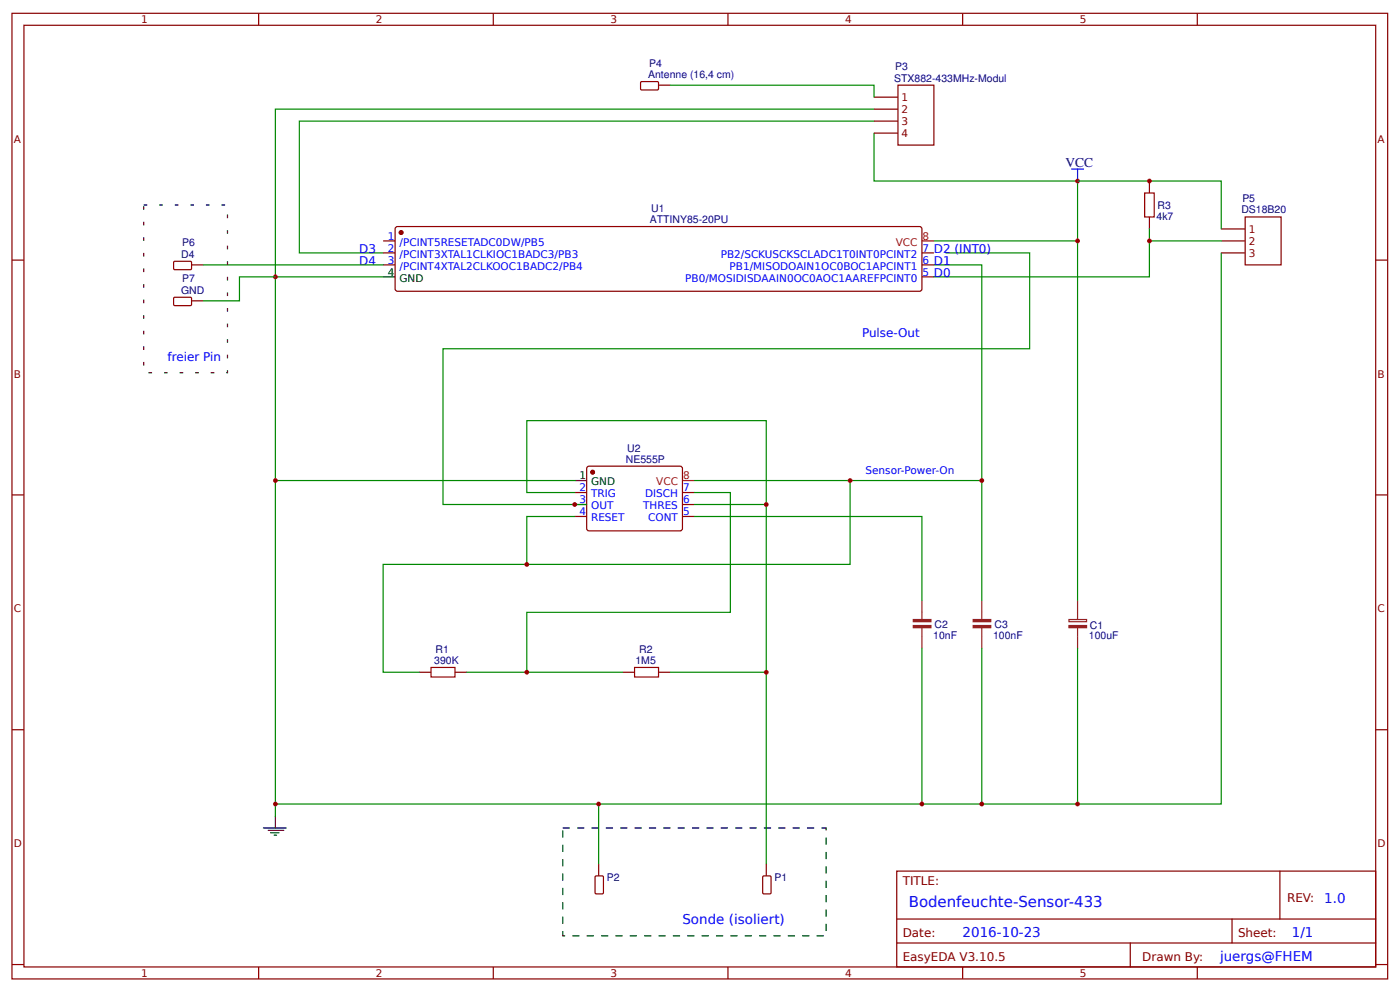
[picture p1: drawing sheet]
<svg xmlns="http://www.w3.org/2000/svg" width="312mm" height="221mm" viewBox="0 0 312 221" stroke-linecap="round" stroke-linejoin="round" font-family="sans-serif">
<g fill="none" stroke="#800" stroke-width=".27">
<path d="M2.7 3h306.4v214.9h-306.4zM5.3 5.6h301.1v209.7h-301.1zM57.6 3v2.6M109.9 3v2.6M162.2 3v2.6M214.4 3v2.6M266.7 3v2.6M2.7 57.9h2.6M85.3 53.6h2.7M85.3 56.3h2.7M85.3 59h2.7M88.1 50.7l.4-.3h116.3l.5 .3 .1 .3v13.3l-.3 .5h-.3h-116.3h-.2l-.3-.5z"/>
<path d="M205.4 56.3h2.6M205.4 59h2.6M306.4 57.9h2.7M205.4 61.6h2.6M2.7 110.2h2.6M128 109.6h2.7M128 112.3h2.7M128 115h2.7M130.9 103.8h20.9l.2 .5-.1 13.6-.4 .3-20.6-.1-.2-.5v-13.3zM152 109.6h2.7M152 112.3h2.7M152 115h2.7"/>
<path d="M306.4 110.2h2.7M93.3 149.6h2.7M101.3 149.6h2.7M138.7 149.6h2.7M146.7 149.6h2.7M2.7 162.4h2.6M306.4 162.4h2.7M199.8 193.9h106.6v21.4h-106.6zM285.1 193.9v10.7M2.7 214.7h2.6M57.6 215.3v2.6M109.9 215.3v2.6"/>
<path d="M162.2 215.3v2.6M199.8 204.6h106.6M199.8 209.9h106.6M214.4 215.3v2.6M251.8 209.9v5.4M266.7 215.3v2.6M274.4 204.6v5.3M306.4 214.7h2.7"/>
</g>
<g fill="#800" stroke="#800" stroke-width=".27">
<circle cx="89.3" cy="51.8" r=".4"/>
<circle cx="132" cy="105.1" r=".4"/>
</g>
<path d="M85.3 61.6h2.7M128 107h2.7M58.7 184.3h5M59.7 184.8h3.5M60.3 185.4h1.8M61.1 185.9h.5M61.3 181.6v2.7" fill="none" stroke="#000" stroke-width=".27"/>
<path d="M205.4 53.6h2.6M152 107h2.7" fill="none" stroke="#f00" stroke-width=".27"/>
<path d="M238.7 37.6h2.7M240 37.6v2.7" fill="none" stroke="#00f" stroke-width=".27"/>
<path d="M194.7 29.6v10.7h45.3v13.3h-32M240 53.6v80M85.3 61.6h-24v45.4h66.7M154.7 107h64v26.6M189.4 107v18.6h-72.1v-10.6h10.7M218.7 144.3v34.7M240 144.3v34.7h-178.7v2.6" fill="none" stroke="#080" stroke-width=".27"/>
<path d="M96 148.6h5.3v2.1h-5.3zM141.4 148.6h5.3v2.1h-5.3z" fill="none" stroke="#a00000" stroke-width=".27"/>
<path d="M205.4 133.6v4.3M205.4 139.8v4.5M218.7 133.6v4.3M218.7 139.8v4.5M238.1 137.9h3.9v.5h-3.9zM240 133.6v4.3M240 139.8v4.5" fill="none" stroke="#8d2323" stroke-width=".27"/>
<g fill="#8d2323" stroke="#8d2323" stroke-width=".27">
<path d="M203.4 139.2h4v.5h-4z"/>
<path d="M203.4 137.9h4v.5h-4z"/>
<path d="M216.8 139.2h3.9v.5h-3.9z"/>
<path d="M216.8 137.9h3.9v.5h-3.9z"/>
<path d="M238.1 139.2h3.9v.5h-3.9z"/>
</g>
<circle cx="218.7" cy="179" r=".53" fill="#c00"/>
<path d="M205.4 144.3v34.7" fill="none" stroke="#080" stroke-width=".27"/>
<circle cx="205.4" cy="179" r=".53" fill="#c00"/>
<path d="M128 109.6h-10.7v-16h53.4v18.7M154.7 115h50.7v18.6M154.7 112.3h16v37.3h-21.3M104 149.6h34.7" fill="none" stroke="#080" stroke-width=".27"/>
<circle cx="170.7" cy="112.3" r=".53" fill="#c00"/>
<path d="M154.7 109.6h8v26.7h-45.4v13.3" fill="none" stroke="#080" stroke-width=".27"/>
<circle cx="117.3" cy="149.6" r=".53" fill="#c00"/>
<path d="M210.7 56.3h18.7v21.3h-130.7v34.7h32M133.3 179v13.3" fill="none" stroke="#080" stroke-width=".27"/>
<path d="M132.6 195.1l.2-.1h1.4l.2 .1v3.6l-.1 .2-1.5 .1-.2-.1zM133.3 192.3v2.7M169.9 195.1l.3-.1h1.3l.2 .1 .1 3.6-.2 .2-1.4 .1-.3-.1zM170.7 192.3v2.7" fill="none" stroke="#800000" stroke-width=".27"/>
<circle cx="133.3" cy="179" r=".53" fill="#c00"/>
<path d="M170.7 149.6v42.7" fill="none" stroke="#080" stroke-width=".27"/>
<circle cx="170.7" cy="149.6" r=".53" fill="#c00"/>
<path d="M125.3 184.3h58.7v24h-58.7z" fill="none" stroke="#000" stroke-width=".27" stroke-dasharray="1.6 1.6" stroke-linecap="butt"/>
<circle cx="240" cy="40.3" r=".53" fill="#c00"/>
<path d="M194.7 27h-128v29.3h18.6" fill="none" stroke="#080" stroke-width=".27"/>
<circle cx="189.4" cy="107" r=".53" fill="#c00"/>
<path d="M208 59h10.7v48" fill="none" stroke="#080" stroke-width=".27"/>
<g fill="#c00">
<circle cx="218.7" cy="107" r=".53"/>
<circle cx="240" cy="53.6" r=".53"/>
</g>
<path d="M255 43h2.1v5.3h-2.1z" fill="none" stroke="#a00000" stroke-width=".27"/>
<path d="M256 40.3v2.7M256 48.3v2.7" fill="none" stroke="#800" stroke-width=".27"/>
<path d="M240 40.3h32v10.7M256 51v10.6h-48M272 56.3v122.7h-32" fill="none" stroke="#080" stroke-width=".27"/>
<circle cx="240" cy="179" r=".53" fill="#c00"/>
<path d="M200 19h8v13.3h-8zM194.7 21.6h5.3M194.7 24.3h5.3M194.7 27h5.3M194.7 29.6h5.3" fill="none" stroke="#800000" stroke-width=".27"/>
<path d="M194.7 24.3h-133.4v37.3" fill="none" stroke="#080" stroke-width=".27"/>
<circle cx="61.3" cy="61.6" r=".53" fill="#c00"/>
<path d="M142.8 18.2h3.8l.1 .2-.1 1.5-.2 .1h-3.6l-.1-.2v-1.4zM146.7 19h2.7M272 51h5.4M272 53.6h5.4M272 56.3h5.4M277.4 48.3h8v10.7h-8z" fill="none" stroke="#800000" stroke-width=".27"/>
<path d="M149.4 19h45.3v2.6M256 53.6h16" fill="none" stroke="#080" stroke-width=".27"/>
<circle cx="256" cy="53.6" r=".53" fill="#c00"/>
<path d="M38.8 58.2h3.7l.2 .2-.1 1.5-.2 .1h-3.6l-.1-.2v-1.4zM42.7 59h2.6M38.8 66.2h3.7l.2 .2-.1 1.5-.2 .1h-3.6l-.1-.2v-1.4zM42.7 67h2.6" fill="none" stroke="#800000" stroke-width=".27"/>
<path d="M45.3 59h40M61.3 61.6h-8v5.4h-8M61.3 107v72" fill="none" stroke="#080" stroke-width=".27"/>
<path d="M32 45.6h18.7v37.4h-18.7z" fill="none" stroke="#000" stroke-width=".27" stroke-dasharray=".8 2.7" stroke-linecap="butt"/>
<g fill="#c00">
<circle cx="61.3" cy="107" r=".53"/>
<circle cx="61.3" cy="179" r=".53"/>
</g>
<path d="M117.3 125.6h-32v24h8" fill="none" stroke="#080" stroke-width=".27"/>
<g fill="#c00">
<circle cx="117.3" cy="125.6" r=".53"/>
<circle cx="128" cy="112.3" r=".53"/>
<circle cx="256" cy="40.3" r=".53"/>
</g>
<text font-size="3.3" fill="#00f" x="202.4" y="201.9">Bodenfeuchte-Sensor-433</text>
<text font-size="3" fill="#000080" x="237.4" y="37.1">VCC</text>
<g font-size="3" fill="#00f">
<text x="295" y="201.1">1.0</text>
<text x="152" y="205.7">Sonde (isoliert)</text>
<text x="214.4" y="208.6">2016-10-23</text>
<text x="287.8" y="208.6">1/1</text>
<text x="271.8" y="213.9">juergs@FHEM</text>
</g>
<g font-size="2.7" fill="#00f">
<text x="80" y="59">D4</text>
<text x="80" y="56.3">D3</text>
<text x="208" y="59">D1</text>
<text x="208" y="56.3">D2 (INT0)</text>
<text x="208" y="61.6">D0</text>
<text x="192" y="75">Pulse-Out</text>
<text x="37.3" y="80.3">freier Pin</text>
</g>
<g font-size="2.7" fill="#800">
<text x="201.1" y="197.1">TITLE:</text>
<text x="286.7" y="200.9">REV:</text>
<text x="201.1" y="208.6">Date:</text>
<text x="275.8" y="208.6">Sheet:</text>
<text x="201.1" y="213.9">EasyEDA V3.10.5</text>
<text x="254.4" y="213.9">Drawn By:</text>
</g>
<g font-size="2.3" fill="#800">
<text x="31.5" y="5.2">1</text>
<text x="83.7" y="5.2">2</text>
<text x="136" y="5.2">3</text>
<text x="188.3" y="5.2">4</text>
<text x="240.6" y="5.2">5</text>
<text x="3.1" y="31.8">A</text>
<text x="306.8" y="31.8">A</text>
<text x="3.1" y="84">B</text>
<text x="306.8" y="84">B</text>
<text x="3.1" y="136.3">C</text>
<text x="306.8" y="136.3">C</text>
<text x="3.1" y="188.6">D</text>
<text x="306.8" y="188.6">D</text>
<text x="31.5" y="217.5">1</text>
<text x="83.7" y="217.5">2</text>
<text x="136" y="217.5">3</text>
<text x="188.3" y="217.5">4</text>
<text x="240.6" y="217.5">5</text>
</g>
<g font-size="2.3" fill="#000080">
<text x="144.4" y="17.4">Antenne (16,4 cm)</text>
<text x="144.6" y="14.9">P4</text>
<text x="199.4" y="15.7">P3</text>
<text x="199.2" y="18.2">STX882-433MHz-Modul</text>
<text x="145" y="47.2">U1</text>
<text x="257.8" y="46.5">R3</text>
<text x="276.5" y="47.5">DS18B20</text>
<text x="276.7" y="45">P5</text>
<text x="144.7" y="49.6">ATTINY85-20PU</text>
<text x="257.6" y="49">4k7</text>
<text x="40.4" y="57.4">D4</text>
<text x="40.6" y="54.9">P6</text>
<text x="40.4" y="65.4">GND</text>
<text x="40.6" y="62.9">P7</text>
<text x="139.7" y="100.5">U2</text>
<text x="139.4" y="103">NE555P</text>
<text x="207.9" y="142.3">10nF</text>
<text x="208.2" y="139.9">C2</text>
<text x="221.2" y="142.3">100nF</text>
<text x="221.5" y="139.9">C3</text>
<text x="242.6" y="142.3">100uF</text>
<text x="242.8" y="139.9">C1</text>
<text x="96.7" y="147.8">390K</text>
<text x="97" y="145.3">R1</text>
<text x="141.5" y="147.8">1M5</text>
<text x="142.4" y="145.3">R2</text>
<text x="135.2" y="196.1">P2</text>
<text x="172.5" y="196.1">P1</text>
</g>
<g font-size="2.3" fill="#800000">
<text x="200.8" y="22.4">1</text>
<text x="200.8" y="25.1">2</text>
<text x="200.8" y="27.8">3</text>
<text x="200.8" y="30.4">4</text>
<text x="278.2" y="51.8">1</text>
<text x="278.2" y="54.4">2</text>
<text x="278.2" y="57.1">3</text>
</g>
<g font-size="2.3" fill="#00f">
<text x="86.4" y="53.4">1</text>
<text x="86.4" y="56">2</text>
<text x="86.4" y="58.7">3</text>
<text x="89" y="54.7">/PCINT5RESETADC0DW/PB5</text>
<text x="89" y="57.4">/PCINT3XTAL1CLKIOC1BADC3/PB3</text>
<text x="160.5" y="57.4">PB2/SCKUSCKSCLADC1T0INT0PCINT2</text>
<text x="205.5" y="58.7">6</text>
<text x="205.5" y="56">7</text>
<text x="89" y="60">/PCINT4XTAL2CLKOOC1BADC2/PB4</text>
<text x="152.6" y="62.7">PB0/MOSIDISDAAIN0OC0AOC1AAREFPCINT0</text>
<text x="162.5" y="60">PB1/MISODOAIN1OC0BOC1APCINT1</text>
<text x="205.5" y="61.4">5</text>
<text x="192.8" y="105.5">Sensor-Power-On</text>
<text x="129.1" y="109.4">2</text>
<text x="129.1" y="112">3</text>
<text x="131.7" y="110.7">TRIG</text>
<text x="131.7" y="113.4">OUT</text>
<text x="143.3" y="113.4">THRES</text>
<text x="143.7" y="110.7">DISCH</text>
<text x="152.2" y="112">6</text>
<text x="152.2" y="109.4">7</text>
<text x="129.1" y="114.7">4</text>
<text x="131.7" y="116">RESET</text>
<text x="144.4" y="116">CONT</text>
<text x="152.2" y="114.7">5</text>
</g>
<g font-size="2.3" fill="#f00">
<text x="205.5" y="53.4">8</text>
<text x="199.5" y="54.7">VCC</text>
<text x="152.2" y="106.7">8</text>
<text x="146.2" y="108">VCC</text>
</g>
<g font-size="2.3">
<text x="86.4" y="61.4">4</text>
<text x="89" y="62.7">GND</text>
<text x="129.1" y="106.7">1</text>
<text x="131.7" y="108">GND</text>
</g>
</svg>
